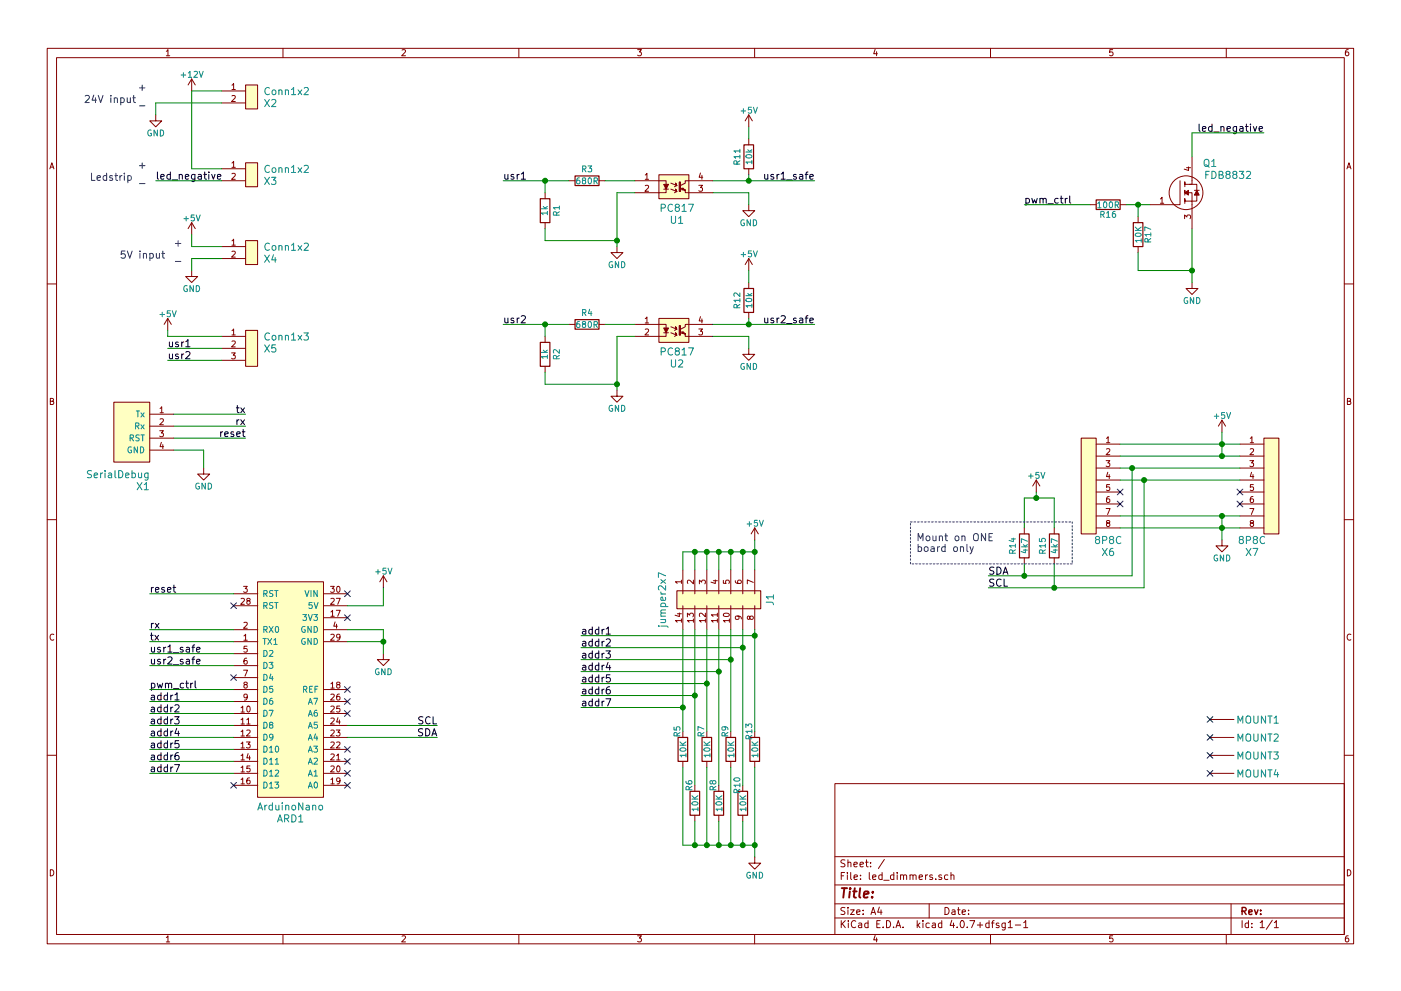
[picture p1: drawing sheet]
EESchema Schematic File Version 2
LIBS:piet
LIBS:power
LIBS:device
LIBS:transistors
LIBS:conn
LIBS:linear
LIBS:regul
LIBS:74xx
LIBS:cmos4000
LIBS:adc-dac
LIBS:memory
LIBS:xilinx
LIBS:microcontrollers
LIBS:dsp
LIBS:microchip
LIBS:analog_switches
LIBS:motorola
LIBS:texas
LIBS:intel
LIBS:audio
LIBS:interface
LIBS:digital-audio
LIBS:philips
LIBS:display
LIBS:cypress
LIBS:siliconi
LIBS:opto
LIBS:atmel
LIBS:contrib
LIBS:valves
LIBS:led_dimmers-cache
EELAYER 25 0
EELAYER END
$Descr A4 11693 8268
encoding utf-8
Sheet 1 1
Title ""
Date ""
Rev ""
Comp ""
Comment1 ""
Comment2 ""
Comment3 ""
Comment4 ""
$EndDescr
$Comp
L FDB8832 Q1
U 1 1
P 9900 1600
F 0 "Q1" H 10100 1850 60  0000 C CNN
F 1 "FDB8832" H 10250 1750 60  0000 C CNN
F 2 "piet:TO-263AB_D2PAK" H 9900 1600 60  0001 C CNN
F 3 "" H 9900 1600 60  0001 C CNN
	1    9900 1600
	1    0    0    -1  
$EndComp
$Comp
L R R16
U 1 1
P 9250 1700
F 0 "R16" V 9330 1700 50  0000 C CNN
F 1 "100R" V 9250 1700 50  0000 C CNN
F 2 "Resistors_SMD:R_0603_HandSoldering" V 9180 1700 50  0001 C CNN
F 3 "" H 9250 1700 50  0000 C CNN
	1    9250 1700
	0    1    1    0   
$EndComp
$Comp
L R R17
U 1 1
P 9500 1950
F 0 "R17" V 9580 1950 50  0000 C CNN
F 1 "10K" V 9500 1950 50  0000 C CNN
F 2 "Resistors_SMD:R_0603_HandSoldering" V 9430 1950 50  0001 C CNN
F 3 "" H 9500 1950 50  0000 C CNN
	1    9500 1950
	1    0    0    -1  
$EndComp
$Comp
L GND #PWR01
U 1 1
P 9950 2350
F 0 "#PWR01" H 9950 2100 50  0001 C CNN
F 1 "GND" H 9950 2200 50  0000 C CNN
F 2 "" H 9950 2350 50  0000 C CNN
F 3 "" H 9950 2350 50  0000 C CNN
	1    9950 2350
	1    0    0    -1  
$EndComp
Text Label 8550 1700 0    60   ~ 0
pwm_ctrl
Text Label 10550 1100 2    60   ~ 0
led_negative
$Comp
L jumper2x7 J1
U 1 1
P 5700 4950
F 0 "J1" H 5750 4225 60  0000 C CNN
F 1 "jumper2x7" H 5750 5125 60  0000 C CNN
F 2 "piet:Header2x7_254" H 5700 4950 60  0001 C CNN
F 3 "" H 5700 4950 60  0001 C CNN
	1    5700 4950
	0    -1   1    0   
$EndComp
$Comp
L +5V #PWR02
U 1 1
P 6300 4500
F 0 "#PWR02" H 6300 4350 50  0001 C CNN
F 1 "+5V" H 6300 4640 50  0000 C CNN
F 2 "" H 6300 4500 50  0000 C CNN
F 3 "" H 6300 4500 50  0000 C CNN
	1    6300 4500
	1    0    0    -1  
$EndComp
$Comp
L R R5
U 1 1
P 5700 6250
F 0 "R5" V 5650 6400 50  0000 C CNN
F 1 "10K" V 5700 6250 50  0000 C CNN
F 2 "Resistors_SMD:R_0603_HandSoldering" V 5630 6250 50  0001 C CNN
F 3 "" H 5700 6250 50  0000 C CNN
	1    5700 6250
	1    0    0    -1  
$EndComp
$Comp
L R R6
U 1 1
P 5800 6700
F 0 "R6" V 5750 6850 50  0000 C CNN
F 1 "10K" V 5800 6700 50  0000 C CNN
F 2 "Resistors_SMD:R_0603_HandSoldering" V 5730 6700 50  0001 C CNN
F 3 "" H 5800 6700 50  0000 C CNN
	1    5800 6700
	1    0    0    -1  
$EndComp
$Comp
L R R7
U 1 1
P 5900 6250
F 0 "R7" V 5850 6400 50  0000 C CNN
F 1 "10K" V 5900 6250 50  0000 C CNN
F 2 "Resistors_SMD:R_0603_HandSoldering" V 5830 6250 50  0001 C CNN
F 3 "" H 5900 6250 50  0000 C CNN
	1    5900 6250
	1    0    0    -1  
$EndComp
$Comp
L R R8
U 1 1
P 6000 6700
F 0 "R8" V 5950 6850 50  0000 C CNN
F 1 "10K" V 6000 6700 50  0000 C CNN
F 2 "Resistors_SMD:R_0603_HandSoldering" V 5930 6700 50  0001 C CNN
F 3 "" H 6000 6700 50  0000 C CNN
	1    6000 6700
	1    0    0    -1  
$EndComp
$Comp
L R R9
U 1 1
P 6100 6250
F 0 "R9" V 6050 6400 50  0000 C CNN
F 1 "10K" V 6100 6250 50  0000 C CNN
F 2 "Resistors_SMD:R_0603_HandSoldering" V 6030 6250 50  0001 C CNN
F 3 "" H 6100 6250 50  0000 C CNN
	1    6100 6250
	1    0    0    -1  
$EndComp
$Comp
L R R10
U 1 1
P 6200 6700
F 0 "R10" V 6150 6850 50  0000 C CNN
F 1 "10K" V 6200 6700 50  0000 C CNN
F 2 "Resistors_SMD:R_0603_HandSoldering" V 6130 6700 50  0001 C CNN
F 3 "" H 6200 6700 50  0000 C CNN
	1    6200 6700
	1    0    0    -1  
$EndComp
$Comp
L R R13
U 1 1
P 6300 6250
F 0 "R13" V 6250 6400 50  0000 C CNN
F 1 "10K" V 6300 6250 50  0000 C CNN
F 2 "Resistors_SMD:R_0603_HandSoldering" V 6230 6250 50  0001 C CNN
F 3 "" H 6300 6250 50  0000 C CNN
	1    6300 6250
	1    0    0    -1  
$EndComp
$Comp
L GND #PWR03
U 1 1
P 6300 7150
F 0 "#PWR03" H 6300 6900 50  0001 C CNN
F 1 "GND" H 6300 7000 50  0000 C CNN
F 2 "" H 6300 7150 50  0000 C CNN
F 3 "" H 6300 7150 50  0000 C CNN
	1    6300 7150
	1    0    0    -1  
$EndComp
Text Label 4850 5300 0    60   ~ 0
addr1
Text Label 4850 5400 0    60   ~ 0
addr2
Text Label 4850 5500 0    60   ~ 0
addr3
Text Label 4850 5600 0    60   ~ 0
addr4
Text Label 4850 5700 0    60   ~ 0
addr5
Text Label 4850 5800 0    60   ~ 0
addr6
Text Label 4850 5900 0    60   ~ 0
addr7
$Comp
L ArduinoNano ARD1
U 1 1
P 2500 5300
F 0 "ARD1" H 2425 3775 60  0000 C CNN
F 1 "ArduinoNano" H 2425 3875 60  0000 C CNN
F 2 "piet:ArduinoNano" H 2850 4800 60  0001 C CNN
F 3 "" H 2850 4800 60  0001 C CNN
	1    2500 5300
	1    0    0    -1  
$EndComp
Text Label 3650 6150 2    60   ~ 0
SDA
Text Label 3650 6050 2    60   ~ 0
SCL
$Comp
L 8P8C X7
U 1 1
P 10350 4050
F 0 "X7" H 10450 3500 60  0000 C CNN
F 1 "8P8C" H 10450 3600 60  0000 C CNN
F 2 "piet:8P8C-1" H 10350 4400 60  0001 C CNN
F 3 "" H 10350 4400 60  0001 C CNN
	1    10350 4050
	1    0    0    -1  
$EndComp
$Comp
L +5V #PWR04
U 1 1
P 10200 3600
F 0 "#PWR04" H 10200 3450 50  0001 C CNN
F 1 "+5V" H 10200 3740 50  0000 C CNN
F 2 "" H 10200 3600 50  0000 C CNN
F 3 "" H 10200 3600 50  0000 C CNN
	1    10200 3600
	1    0    0    -1  
$EndComp
$Comp
L GND #PWR05
U 1 1
P 10200 4500
F 0 "#PWR05" H 10200 4250 50  0001 C CNN
F 1 "GND" H 10200 4350 50  0000 C CNN
F 2 "" H 10200 4500 50  0000 C CNN
F 3 "" H 10200 4500 50  0000 C CNN
	1    10200 4500
	1    0    0    -1  
$EndComp
Text Label 8250 4800 0    60   ~ 0
SDA
Text Label 8250 4900 0    60   ~ 0
SCL
$Comp
L 8P8C X6
U 1 1
P 9350 4050
F 0 "X6" H 9450 3500 60  0000 C CNN
F 1 "8P8C" H 9450 3600 60  0000 C CNN
F 2 "piet:8P8C-1" H 9350 4400 60  0001 C CNN
F 3 "" H 9350 4400 60  0001 C CNN
	1    9350 4050
	-1   0    0    -1  
$EndComp
Text Label 1250 5850 0    60   ~ 0
addr1
Text Label 1250 5950 0    60   ~ 0
addr2
Text Label 1250 6050 0    60   ~ 0
addr3
Text Label 1250 6150 0    60   ~ 0
addr4
Text Label 1250 6250 0    60   ~ 0
addr5
Text Label 1250 6350 0    60   ~ 0
addr6
Text Label 1250 6450 0    60   ~ 0
addr7
Text Label 1250 5750 0    60   ~ 0
pwm_ctrl
$Comp
L R R15
U 1 1
P 8800 4550
F 0 "R15" V 8700 4550 50  0000 C CNN
F 1 "4k7" V 8800 4550 50  0000 C CNN
F 2 "Resistors_SMD:R_0603_HandSoldering" V 8730 4550 50  0001 C CNN
F 3 "" H 8800 4550 50  0000 C CNN
	1    8800 4550
	1    0    0    -1  
$EndComp
$Comp
L R R14
U 1 1
P 8550 4550
F 0 "R14" V 8450 4550 50  0000 C CNN
F 1 "4k7" V 8550 4550 50  0000 C CNN
F 2 "Resistors_SMD:R_0603_HandSoldering" V 8480 4550 50  0001 C CNN
F 3 "" H 8550 4550 50  0000 C CNN
	1    8550 4550
	1    0    0    -1  
$EndComp
$Comp
L +5V #PWR06
U 1 1
P 8650 4100
F 0 "#PWR06" H 8650 3950 50  0001 C CNN
F 1 "+5V" H 8650 4240 50  0000 C CNN
F 2 "" H 8650 4100 50  0000 C CNN
F 3 "" H 8650 4100 50  0000 C CNN
	1    8650 4100
	1    0    0    -1  
$EndComp
$Comp
L R R11
U 1 1
P 6250 1300
F 0 "R11" V 6150 1300 50  0000 C CNN
F 1 "10k" V 6250 1300 50  0000 C CNN
F 2 "Resistors_SMD:R_0603_HandSoldering" V 6180 1300 50  0001 C CNN
F 3 "" H 6250 1300 50  0000 C CNN
	1    6250 1300
	1    0    0    -1  
$EndComp
$Comp
L PC817 U1
U 1 1
P 5700 1550
F 0 "U1" H 5650 1275 60  0000 C CNN
F 1 "PC817" H 5650 1375 60  0000 C CNN
F 2 "piet:PC817XI" H 5625 1570 60  0001 C CNN
F 3 "" H 5625 1570 60  0001 C CNN
	1    5700 1550
	1    0    0    -1  
$EndComp
$Comp
L +5V #PWR07
U 1 1
P 6250 1050
F 0 "#PWR07" H 6250 900 50  0001 C CNN
F 1 "+5V" H 6250 1190 50  0000 C CNN
F 2 "" H 6250 1050 50  0000 C CNN
F 3 "" H 6250 1050 50  0000 C CNN
	1    6250 1050
	1    0    0    -1  
$EndComp
$Comp
L GND #PWR08
U 1 1
P 6250 1700
F 0 "#PWR08" H 6250 1450 50  0001 C CNN
F 1 "GND" H 6250 1550 50  0000 C CNN
F 2 "" H 6250 1700 50  0000 C CNN
F 3 "" H 6250 1700 50  0000 C CNN
	1    6250 1700
	1    0    0    -1  
$EndComp
Text Label 6800 1500 2    60   ~ 0
usr1_safe
$Comp
L GND #PWR09
U 1 1
P 5150 2050
F 0 "#PWR09" H 5150 1800 50  0001 C CNN
F 1 "GND" H 5150 1900 50  0000 C CNN
F 2 "" H 5150 2050 50  0000 C CNN
F 3 "" H 5150 2050 50  0000 C CNN
	1    5150 2050
	1    0    0    -1  
$EndComp
$Comp
L R R3
U 1 1
P 4900 1500
F 0 "R3" V 4800 1500 50  0000 C CNN
F 1 "680R" V 4900 1500 50  0000 C CNN
F 2 "Resistors_SMD:R_0603_HandSoldering" V 4830 1500 50  0001 C CNN
F 3 "" H 4900 1500 50  0000 C CNN
	1    4900 1500
	0    1    1    0   
$EndComp
$Comp
L R R1
U 1 1
P 4550 1750
F 0 "R1" V 4450 1750 50  0000 C CNN
F 1 "1k" V 4550 1750 50  0000 C CNN
F 2 "Resistors_SMD:R_0603_HandSoldering" V 4480 1750 50  0001 C CNN
F 3 "" H 4550 1750 50  0000 C CNN
	1    4550 1750
	-1   0    0    1   
$EndComp
Text Label 4200 1500 0    60   ~ 0
usr1
$Comp
L R R12
U 1 1
P 6250 2500
F 0 "R12" V 6150 2500 50  0000 C CNN
F 1 "10k" V 6250 2500 50  0000 C CNN
F 2 "Resistors_SMD:R_0603_HandSoldering" V 6180 2500 50  0001 C CNN
F 3 "" H 6250 2500 50  0000 C CNN
	1    6250 2500
	1    0    0    -1  
$EndComp
$Comp
L PC817 U2
U 1 1
P 5700 2750
F 0 "U2" H 5650 2475 60  0000 C CNN
F 1 "PC817" H 5650 2575 60  0000 C CNN
F 2 "piet:PC817XI" H 5625 2770 60  0001 C CNN
F 3 "" H 5625 2770 60  0001 C CNN
	1    5700 2750
	1    0    0    -1  
$EndComp
$Comp
L +5V #PWR010
U 1 1
P 6250 2250
F 0 "#PWR010" H 6250 2100 50  0001 C CNN
F 1 "+5V" H 6250 2390 50  0000 C CNN
F 2 "" H 6250 2250 50  0000 C CNN
F 3 "" H 6250 2250 50  0000 C CNN
	1    6250 2250
	1    0    0    -1  
$EndComp
$Comp
L GND #PWR011
U 1 1
P 6250 2900
F 0 "#PWR011" H 6250 2650 50  0001 C CNN
F 1 "GND" H 6250 2750 50  0000 C CNN
F 2 "" H 6250 2900 50  0000 C CNN
F 3 "" H 6250 2900 50  0000 C CNN
	1    6250 2900
	1    0    0    -1  
$EndComp
Text Label 6800 2700 2    60   ~ 0
usr2_safe
$Comp
L GND #PWR012
U 1 1
P 5150 3250
F 0 "#PWR012" H 5150 3000 50  0001 C CNN
F 1 "GND" H 5150 3100 50  0000 C CNN
F 2 "" H 5150 3250 50  0000 C CNN
F 3 "" H 5150 3250 50  0000 C CNN
	1    5150 3250
	1    0    0    -1  
$EndComp
$Comp
L R R4
U 1 1
P 4900 2700
F 0 "R4" V 4800 2700 50  0000 C CNN
F 1 "680R" V 4900 2700 50  0000 C CNN
F 2 "Resistors_SMD:R_0603_HandSoldering" V 4830 2700 50  0001 C CNN
F 3 "" H 4900 2700 50  0000 C CNN
	1    4900 2700
	0    1    1    0   
$EndComp
$Comp
L R R2
U 1 1
P 4550 2950
F 0 "R2" V 4450 2950 50  0000 C CNN
F 1 "1k" V 4550 2950 50  0000 C CNN
F 2 "Resistors_SMD:R_0603_HandSoldering" V 4480 2950 50  0001 C CNN
F 3 "" H 4550 2950 50  0000 C CNN
	1    4550 2950
	-1   0    0    1   
$EndComp
Text Label 4200 2700 0    60   ~ 0
usr2
Text Label 1250 5450 0    60   ~ 0
usr1_safe
Text Label 1250 5550 0    60   ~ 0
usr2_safe
NoConn ~ 2900 5750
NoConn ~ 2900 5850
NoConn ~ 2900 5950
NoConn ~ 2900 6250
NoConn ~ 2900 6350
NoConn ~ 2900 6450
NoConn ~ 2900 6550
NoConn ~ 1950 6550
NoConn ~ 1950 5650
$Comp
L GND #PWR013
U 1 1
P 3200 5450
F 0 "#PWR013" H 3200 5200 50  0001 C CNN
F 1 "GND" H 3200 5300 50  0000 C CNN
F 2 "" H 3200 5450 50  0000 C CNN
F 3 "" H 3200 5450 50  0000 C CNN
	1    3200 5450
	1    0    0    -1  
$EndComp
$Comp
L +5V #PWR014
U 1 1
P 3200 4900
F 0 "#PWR014" H 3200 4750 50  0001 C CNN
F 1 "+5V" H 3200 5040 50  0000 C CNN
F 2 "" H 3200 4900 50  0000 C CNN
F 3 "" H 3200 4900 50  0000 C CNN
	1    3200 4900
	1    0    0    -1  
$EndComp
NoConn ~ 2900 4950
NoConn ~ 2900 5150
$Comp
L Conn1x2 X2
U 1 1
P 2050 800
F 0 "X2" H 2200 750 60  0000 L CNN
F 1 "Conn1x2" H 2200 850 60  0000 L CNN
F 2 "piet:TerminalBlockPluggable1x2_508" H 2050 800 60  0001 C CNN
F 3 "" H 2050 800 60  0001 C CNN
	1    2050 800 
	1    0    0    -1  
$EndComp
$Comp
L GND #PWR015
U 1 1
P 1300 950
F 0 "#PWR015" H 1300 700 50  0001 C CNN
F 1 "GND" H 1300 800 50  0000 C CNN
F 2 "" H 1300 950 50  0000 C CNN
F 3 "" H 1300 950 50  0000 C CNN
	1    1300 950 
	1    0    0    -1  
$EndComp
Text Notes 700  850  0    60   ~ 0
24V input
Text Notes 1150 750  0    60   ~ 0
+
Text Notes 1150 900  0    60   ~ 0
-
$Comp
L Conn1x2 X3
U 1 1
P 2050 1450
F 0 "X3" H 2200 1400 60  0000 L CNN
F 1 "Conn1x2" H 2200 1500 60  0000 L CNN
F 2 "piet:TerminalBlockPluggable1x2_508" H 2050 1450 60  0001 C CNN
F 3 "" H 2050 1450 60  0001 C CNN
	1    2050 1450
	1    0    0    -1  
$EndComp
Text Notes 750  1500 0    60   ~ 0
Ledstrip
Text Notes 1150 1400 0    60   ~ 0
+
Text Notes 1150 1550 0    60   ~ 0
-
Text Label 1300 1500 0    60   ~ 0
led_negative
$Comp
L Conn1x2 X4
U 1 1
P 2050 2100
F 0 "X4" H 2200 2050 60  0000 L CNN
F 1 "Conn1x2" H 2200 2150 60  0000 L CNN
F 2 "piet:TerminalBlockPluggable1x2_508" H 2050 2100 60  0001 C CNN
F 3 "" H 2050 2100 60  0001 C CNN
	1    2050 2100
	1    0    0    -1  
$EndComp
$Comp
L GND #PWR016
U 1 1
P 1600 2250
F 0 "#PWR016" H 1600 2000 50  0001 C CNN
F 1 "GND" H 1600 2100 50  0000 C CNN
F 2 "" H 1600 2250 50  0000 C CNN
F 3 "" H 1600 2250 50  0000 C CNN
	1    1600 2250
	1    0    0    -1  
$EndComp
Text Notes 1000 2150 0    60   ~ 0
5V input
Text Notes 1450 2050 0    60   ~ 0
+
Text Notes 1450 2200 0    60   ~ 0
-
$Comp
L +5V #PWR017
U 1 1
P 1600 1950
F 0 "#PWR017" H 1600 1800 50  0001 C CNN
F 1 "+5V" H 1600 2090 50  0000 C CNN
F 2 "" H 1600 1950 50  0000 C CNN
F 3 "" H 1600 1950 50  0000 C CNN
	1    1600 1950
	-1   0    0    -1  
$EndComp
NoConn ~ 1950 5050
$Comp
L SerialDebug X1
U 1 1
P 1250 3500
F 0 "X1" H 1250 2950 60  0000 L CNN
F 1 "SerialDebug" H 1250 3050 60  0000 L CNN
F 2 "piet:Header1x4_254" H 1250 3500 60  0001 C CNN
F 3 "" H 1250 3500 60  0001 C CNN
	1    1250 3500
	-1   0    0    -1  
$EndComp
$Comp
L GND #PWR018
U 1 1
P 1700 3900
F 0 "#PWR018" H 1700 3650 50  0001 C CNN
F 1 "GND" H 1700 3750 50  0000 C CNN
F 2 "" H 1700 3900 50  0000 C CNN
F 3 "" H 1700 3900 50  0000 C CNN
	1    1700 3900
	-1   0    0    -1  
$EndComp
Text Label 2050 3650 2    60   ~ 0
reset
Text Label 2050 3550 2    60   ~ 0
rx
Text Label 2050 3450 2    60   ~ 0
tx
Wire Wire Line
	9400 1700 9600 1700
Wire Wire Line
	9500 1700 9500 1800
Connection ~ 9500 1700
Wire Wire Line
	9950 1900 9950 2350
Wire Wire Line
	9950 2250 9500 2250
Wire Wire Line
	9500 2250 9500 2100
Connection ~ 9950 2250
Wire Wire Line
	9100 1700 8550 1700
Wire Wire Line
	9950 1300 9950 1100
Wire Wire Line
	9950 1100 10550 1100
Wire Wire Line
	6300 5250 6300 6100
Wire Wire Line
	6200 5250 6200 6550
Wire Wire Line
	6100 5250 6100 6100
Wire Wire Line
	6000 5250 6000 6550
Wire Wire Line
	5900 5250 5900 6100
Wire Wire Line
	5800 5250 5800 6550
Wire Wire Line
	5700 5250 5700 6100
Wire Wire Line
	6100 7050 6100 6400
Wire Wire Line
	5700 7050 6300 7050
Wire Wire Line
	6200 7050 6200 6850
Connection ~ 6100 7050
Wire Wire Line
	6300 6400 6300 7150
Connection ~ 6200 7050
Wire Wire Line
	5900 6400 5900 7050
Wire Wire Line
	5800 6850 5800 7050
Connection ~ 5900 7050
Wire Wire Line
	5700 6400 5700 7050
Connection ~ 5800 7050
Wire Wire Line
	5700 4750 5700 4600
Wire Wire Line
	5700 4600 6300 4600
Wire Wire Line
	6300 4500 6300 4750
Wire Wire Line
	6200 4750 6200 4600
Connection ~ 6200 4600
Wire Wire Line
	6100 4750 6100 4600
Connection ~ 6100 4600
Wire Wire Line
	6000 6850 6000 7050
Connection ~ 6000 7050
Connection ~ 6300 7050
Connection ~ 6300 4600
Wire Wire Line
	6000 4750 6000 4600
Connection ~ 6000 4600
Wire Wire Line
	5900 4750 5900 4600
Connection ~ 5900 4600
Wire Wire Line
	5800 4750 5800 4600
Connection ~ 5800 4600
Wire Wire Line
	4850 5300 6300 5300
Connection ~ 6300 5300
Wire Wire Line
	6200 5400 4850 5400
Connection ~ 6200 5400
Wire Wire Line
	6100 5500 4850 5500
Connection ~ 6100 5500
Wire Wire Line
	6000 5600 4850 5600
Connection ~ 6000 5600
Wire Wire Line
	5900 5700 4850 5700
Connection ~ 5900 5700
Wire Wire Line
	5800 5800 4850 5800
Connection ~ 5800 5800
Wire Wire Line
	5700 5900 4850 5900
Connection ~ 5700 5900
Wire Wire Line
	2900 6150 3650 6150
Wire Wire Line
	2900 6050 3650 6050
Wire Wire Line
	9350 4400 10350 4400
Wire Wire Line
	10200 4300 10200 4500
Wire Wire Line
	9350 3700 10350 3700
Wire Wire Line
	10200 3600 10200 3800
Wire Wire Line
	9350 4300 10350 4300
Connection ~ 10200 4400
Wire Wire Line
	9350 3800 10350 3800
Connection ~ 10200 3700
Connection ~ 10200 3800
Wire Wire Line
	9350 3900 10350 3900
Wire Wire Line
	9350 4000 10350 4000
Connection ~ 10200 4300
Wire Wire Line
	9450 4800 9450 3900
Wire Wire Line
	8250 4800 9450 4800
Connection ~ 9450 3900
Wire Wire Line
	9550 4900 9550 4000
Wire Wire Line
	8250 4900 9550 4900
Connection ~ 9550 4000
Wire Wire Line
	1250 5850 1950 5850
Wire Wire Line
	1250 5950 1950 5950
Wire Wire Line
	1250 6050 1950 6050
Wire Wire Line
	1250 6150 1950 6150
Wire Wire Line
	1250 6250 1950 6250
Wire Wire Line
	1250 6350 1950 6350
Wire Wire Line
	1250 6450 1950 6450
Wire Wire Line
	1250 5550 1950 5550
Wire Wire Line
	8550 4700 8550 4800
Connection ~ 8550 4800
Wire Wire Line
	8800 4700 8800 4900
Connection ~ 8800 4900
Wire Wire Line
	8550 4400 8550 4150
Wire Wire Line
	8550 4150 8800 4150
Wire Wire Line
	8800 4150 8800 4400
Wire Wire Line
	8650 4100 8650 4150
Connection ~ 8650 4150
Wire Wire Line
	5950 1500 6800 1500
Wire Wire Line
	6250 1500 6250 1450
Wire Wire Line
	6250 1050 6250 1150
Wire Wire Line
	5950 1600 6250 1600
Wire Wire Line
	6250 1600 6250 1700
Connection ~ 6250 1500
Wire Wire Line
	5300 1600 5150 1600
Wire Wire Line
	5150 1600 5150 2050
Wire Wire Line
	4550 1900 4550 2000
Wire Wire Line
	4550 2000 5150 2000
Connection ~ 5150 2000
Wire Wire Line
	5050 1500 5300 1500
Wire Wire Line
	4200 1500 4750 1500
Wire Wire Line
	4550 1500 4550 1600
Connection ~ 4550 1500
Wire Wire Line
	5950 2700 6800 2700
Wire Wire Line
	6250 2700 6250 2650
Wire Wire Line
	6250 2250 6250 2350
Wire Wire Line
	5950 2800 6250 2800
Wire Wire Line
	6250 2800 6250 2900
Connection ~ 6250 2700
Wire Wire Line
	5300 2800 5150 2800
Wire Wire Line
	5150 2800 5150 3250
Wire Wire Line
	4550 3100 4550 3200
Wire Wire Line
	4550 3200 5150 3200
Connection ~ 5150 3200
Wire Wire Line
	5050 2700 5300 2700
Wire Wire Line
	4200 2700 4750 2700
Wire Wire Line
	4550 2700 4550 2800
Connection ~ 4550 2700
Wire Wire Line
	1250 5750 1950 5750
Wire Wire Line
	1250 5450 1950 5450
Wire Wire Line
	2900 5350 3200 5350
Wire Wire Line
	3200 5250 3200 5450
Wire Wire Line
	2900 5250 3200 5250
Connection ~ 3200 5350
Wire Wire Line
	2900 5050 3200 5050
Wire Wire Line
	3200 5050 3200 4900
Wire Wire Line
	1300 850  1850 850 
Wire Wire Line
	1300 850  1300 950 
Wire Wire Line
	1850 750  1600 750 
Wire Wire Line
	1600 750  1600 1400
Wire Wire Line
	1600 1400 1850 1400
Wire Wire Line
	1850 1500 1300 1500
Wire Wire Line
	1600 2150 1600 2250
Wire Wire Line
	1850 2150 1600 2150
Wire Wire Line
	1850 2050 1600 2050
Wire Wire Line
	1600 2050 1600 1950
Wire Wire Line
	1450 3450 2050 3450
Wire Wire Line
	1450 3550 2050 3550
Wire Wire Line
	1450 3650 2050 3650
Wire Wire Line
	1450 3750 1700 3750
Wire Wire Line
	1700 3750 1700 3900
Wire Wire Line
	1250 4950 1950 4950
Wire Wire Line
	1250 5250 1950 5250
Wire Wire Line
	1250 5350 1950 5350
Text Label 1250 5350 0    60   ~ 0
tx
Text Label 1250 5250 0    60   ~ 0
rx
Text Label 1250 4950 0    60   ~ 0
reset
$Comp
L Conn1x3 X5
U 1 1
P 2050 2850
F 0 "X5" H 2200 2800 60  0000 L CNN
F 1 "Conn1x3" H 2200 2900 60  0000 L CNN
F 2 "piet:TerminalBlockPluggable1x3_350" H 2050 2850 60  0001 C CNN
F 3 "" H 2050 2850 60  0001 C CNN
	1    2050 2850
	1    0    0    -1  
$EndComp
Text Label 1400 2900 0    60   ~ 0
usr1
Text Label 1400 3000 0    60   ~ 0
usr2
$Comp
L +5V #PWR019
U 1 1
P 1400 2750
F 0 "#PWR019" H 1400 2600 50  0001 C CNN
F 1 "+5V" H 1400 2890 50  0000 C CNN
F 2 "" H 1400 2750 50  0000 C CNN
F 3 "" H 1400 2750 50  0000 C CNN
	1    1400 2750
	-1   0    0    -1  
$EndComp
Wire Wire Line
	1850 2800 1400 2800
Wire Wire Line
	1400 2800 1400 2750
Wire Wire Line
	1400 2900 1850 2900
Wire Wire Line
	1400 3000 1850 3000
$Comp
L +12V #PWR020
U 1 1
P 1600 750
F 0 "#PWR020" H 1600 600 50  0001 C CNN
F 1 "+12V" H 1600 890 50  0000 C CNN
F 2 "" H 1600 750 50  0000 C CNN
F 3 "" H 1600 750 50  0000 C CNN
	1    1600 750 
	1    0    0    -1  
$EndComp
$Comp
L MountingHole MOUNT1
U 1 1
P 10300 5900
F 0 "MOUNT1" H 10500 5800 60  0000 C CNN
F 1 "MountingHole" H 10400 5700 60  0001 C CNN
F 2 "piet:HoleM4" H 10300 5900 60  0001 C CNN
F 3 "" H 10300 5900 60  0001 C CNN
	1    10300 5900
	1    0    0    -1  
$EndComp
$Comp
L MountingHole MOUNT2
U 1 1
P 10300 6050
F 0 "MOUNT2" H 10500 5950 60  0000 C CNN
F 1 "MountingHole" H 10400 5850 60  0001 C CNN
F 2 "piet:HoleM4" H 10300 6050 60  0001 C CNN
F 3 "" H 10300 6050 60  0001 C CNN
	1    10300 6050
	1    0    0    -1  
$EndComp
$Comp
L MountingHole MOUNT3
U 1 1
P 10300 6200
F 0 "MOUNT3" H 10500 6100 60  0000 C CNN
F 1 "MountingHole" H 10400 6000 60  0001 C CNN
F 2 "piet:HoleM4" H 10300 6200 60  0001 C CNN
F 3 "" H 10300 6200 60  0001 C CNN
	1    10300 6200
	1    0    0    -1  
$EndComp
$Comp
L MountingHole MOUNT4
U 1 1
P 10300 6350
F 0 "MOUNT4" H 10500 6250 60  0000 C CNN
F 1 "MountingHole" H 10400 6150 60  0001 C CNN
F 2 "piet:HoleM4" H 10300 6350 60  0001 C CNN
F 3 "" H 10300 6350 60  0001 C CNN
	1    10300 6350
	1    0    0    -1  
$EndComp
NoConn ~ 10100 6000
NoConn ~ 10100 6150
NoConn ~ 10100 6300
NoConn ~ 10100 6450
NoConn ~ 10350 4100
NoConn ~ 10350 4200
NoConn ~ 9350 4100
NoConn ~ 9350 4200
Wire Notes Line
	7600 4350 8950 4350
Wire Notes Line
	8950 4350 8950 4700
Wire Notes Line
	8950 4700 7600 4700
Wire Notes Line
	7600 4700 7600 4350
Text Notes 7650 4600 0    60   ~ 0
Mount on ONE\nboard only
$EndSCHEMATC
